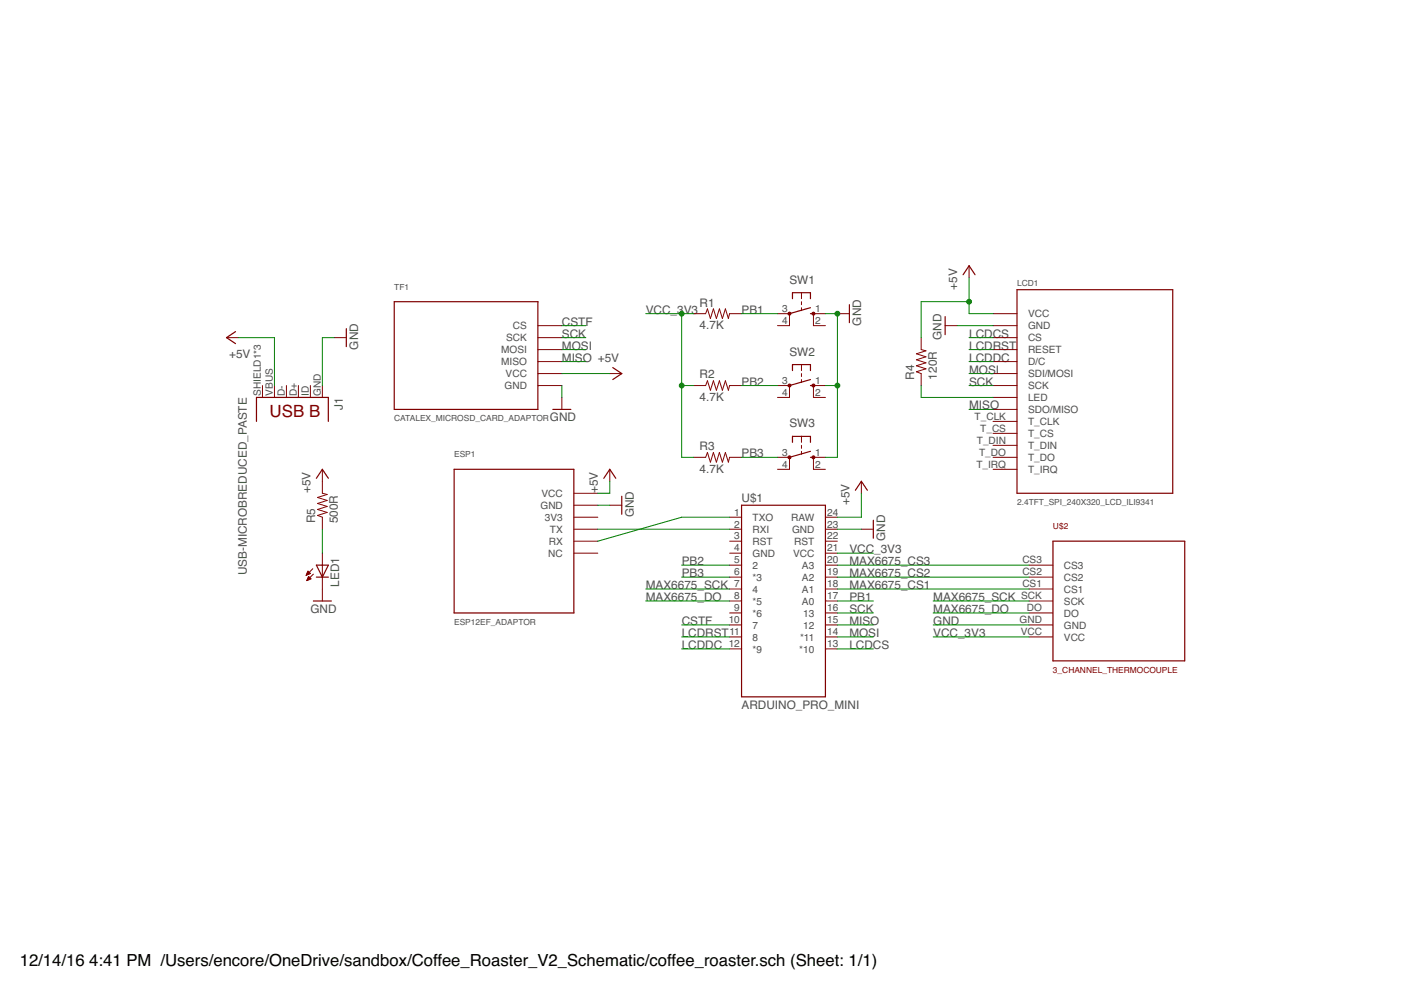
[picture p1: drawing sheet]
<?xml version="1.0" encoding="utf-8"?>
<!DOCTYPE eagle SYSTEM "eagle.dtd">
<eagle version="7.7.0">
<drawing>
<settings>
<setting alwaysvectorfont="no"/>
<setting verticaltext="up"/>
</settings>
<grid distance="0.1" unitdist="inch" unit="inch" style="lines" multiple="1" display="no" altdistance="0.01" altunitdist="inch" altunit="inch"/>
<schematic xreflabel="%F%N/%S.%C%R" xrefpart="/%S.%C%R">
<libraries>
<library name="coffee_roaster">
<symbols>
<symbol name="CATALEX_MICROSD_CARD_ADAPTOR">
<wire x1="0" y1="0" x2="30.48" y2="0" width="0.254" layer="94"/>
<wire x1="30.48" y1="0" x2="30.48" y2="22.86" width="0.254" layer="94"/>
<wire x1="30.48" y1="22.86" x2="0" y2="22.86" width="0.254" layer="94"/>
<wire x1="0" y1="22.86" x2="0" y2="0" width="0.254" layer="94"/>
<pin name="GND" x="35.56" y="5.08" visible="pin" length="middle" rot="R180"/>
<pin name="VCC" x="35.56" y="7.62" visible="pin" length="middle" rot="R180"/>
<pin name="MISO" x="35.56" y="10.16" visible="pin" length="middle" rot="R180"/>
<pin name="MOSI" x="35.56" y="12.7" visible="pin" length="middle" rot="R180"/>
<pin name="SCK" x="35.56" y="15.24" visible="pin" length="middle" rot="R180"/>
<pin name="CS" x="35.56" y="17.78" visible="pin" length="middle" rot="R180"/>
<text x="0" y="25.4" size="1.27" layer="95">&gt;NAME</text>
<text x="0" y="-2.54" size="1.27" layer="96">&gt;VALUE</text>
</symbol>
<symbol name="ARDUINO_PRO_MINI">
<wire x1="-7.62" y1="17.78" x2="-7.62" y2="-22.86" width="0.254" layer="94"/>
<wire x1="-7.62" y1="-22.86" x2="10.16" y2="-22.86" width="0.254" layer="94"/>
<wire x1="10.16" y1="-22.86" x2="10.16" y2="17.78" width="0.254" layer="94"/>
<wire x1="10.16" y1="17.78" x2="-7.62" y2="17.78" width="0.254" layer="94"/>
<text x="-7.62" y="18.542" size="1.778" layer="95">&gt;NAME</text>
<text x="-7.62" y="-25.4" size="1.778" layer="96">&gt;VALUE</text>
<pin name="2" x="-10.16" y="5.08" length="short"/>
<pin name="*3" x="-10.16" y="2.54" length="short"/>
<pin name="4" x="-10.16" y="0" length="short"/>
<pin name="*5" x="-10.16" y="-2.54" length="short"/>
<pin name="*6" x="-10.16" y="-5.08" length="short"/>
<pin name="7" x="-10.16" y="-7.62" length="short"/>
<pin name="8" x="-10.16" y="-10.16" length="short"/>
<pin name="*9" x="-10.16" y="-12.7" length="short"/>
<pin name="*10" x="12.7" y="-12.7" length="short" rot="R180"/>
<pin name="*11" x="12.7" y="-10.16" length="short" rot="R180"/>
<pin name="12" x="12.7" y="-7.62" length="short" rot="R180"/>
<pin name="13" x="12.7" y="-5.08" length="short" rot="R180"/>
<pin name="A0" x="12.7" y="-2.54" length="short" rot="R180"/>
<pin name="A1" x="12.7" y="0" length="short" rot="R180"/>
<pin name="A2" x="12.7" y="2.54" length="short" rot="R180"/>
<pin name="A3" x="12.7" y="5.08" length="short" rot="R180"/>
<pin name="GND" x="-10.16" y="7.62" length="short"/>
<pin name="GND@2" x="12.7" y="12.7" length="short" rot="R180"/>
<pin name="RAW" x="12.7" y="15.24" length="short" rot="R180"/>
<pin name="RST" x="-10.16" y="10.16" length="short"/>
<pin name="RST@2" x="12.7" y="10.16" length="short" rot="R180"/>
<pin name="RXI" x="-10.16" y="12.7" length="short"/>
<pin name="TXO" x="-10.16" y="15.24" length="short"/>
<pin name="VCC" x="12.7" y="7.62" length="short" rot="R180"/>
</symbol>
<symbol name="USB-MICROB">
<wire x1="2.54" y1="8.89" x2="-2.54" y2="8.89" width="0.254" layer="94"/>
<wire x1="-2.54" y1="8.89" x2="-2.54" y2="-6.35" width="0.254" layer="94"/>
<wire x1="-2.54" y1="-6.35" x2="2.54" y2="-6.35" width="0.254" layer="94"/>
<text x="1.524" y="-3.556" size="2.54" layer="94" rot="R90">USB B</text>
<pin name="D+" x="-5.08" y="2.54" visible="pad" length="short"/>
<pin name="D-" x="-5.08" y="0" visible="pad" length="short"/>
<pin name="VBUS" x="-5.08" y="-2.54" visible="pad" length="short"/>
<pin name="GND" x="-5.08" y="7.62" visible="pad" length="short"/>
<pin name="USBID" x="-5.08" y="5.08" visible="pad" length="short"/>
<pin name="SHIELD" x="-5.08" y="-5.08" visible="pad" length="short"/>
<text x="-2.54" y="10.16" size="1.778" layer="95">&gt;NAME</text>
<text x="-2.54" y="-10.16" size="1.778" layer="96">&gt;VALUE</text>
</symbol>
<symbol name="ESP12EF_ADAPTOR">
<wire x1="0" y1="0" x2="25.4" y2="0" width="0.254" layer="94"/>
<wire x1="25.4" y1="0" x2="25.4" y2="30.48" width="0.254" layer="94"/>
<wire x1="25.4" y1="30.48" x2="0" y2="30.48" width="0.254" layer="94"/>
<wire x1="0" y1="30.48" x2="0" y2="0" width="0.254" layer="94"/>
<pin name="NC" x="30.48" y="12.7" visible="pin" length="middle" rot="R180"/>
<pin name="RX" x="30.48" y="15.24" visible="pin" length="middle" rot="R180"/>
<pin name="TX" x="30.48" y="17.78" visible="pin" length="middle" rot="R180"/>
<pin name="3V3" x="30.48" y="20.32" visible="pin" length="middle" rot="R180"/>
<pin name="GND" x="30.48" y="22.86" visible="pin" length="middle" rot="R180"/>
<pin name="VCC" x="30.48" y="25.4" visible="pin" length="middle" rot="R180"/>
<text x="0" y="-2.54" size="1.27" layer="96">&gt;VALUE</text>
<text x="0" y="33.02" size="1.27" layer="95">&gt;NAME</text>
</symbol>
<symbol name="RESISTOR">
<wire x1="-2.54" y1="0" x2="-2.159" y2="1.016" width="0.1524" layer="94"/>
<wire x1="-2.159" y1="1.016" x2="-1.524" y2="-1.016" width="0.1524" layer="94"/>
<wire x1="-1.524" y1="-1.016" x2="-0.889" y2="1.016" width="0.1524" layer="94"/>
<wire x1="-0.889" y1="1.016" x2="-0.254" y2="-1.016" width="0.1524" layer="94"/>
<wire x1="-0.254" y1="-1.016" x2="0.381" y2="1.016" width="0.1524" layer="94"/>
<wire x1="0.381" y1="1.016" x2="1.016" y2="-1.016" width="0.1524" layer="94"/>
<wire x1="1.016" y1="-1.016" x2="1.651" y2="1.016" width="0.1524" layer="94"/>
<wire x1="1.651" y1="1.016" x2="2.286" y2="-1.016" width="0.1524" layer="94"/>
<wire x1="2.286" y1="-1.016" x2="2.54" y2="0" width="0.1524" layer="94"/>
<text x="-3.81" y="1.4986" size="1.778" layer="95">&gt;NAME</text>
<text x="-3.81" y="-3.302" size="1.778" layer="96">&gt;VALUE</text>
<pin name="2" x="5.08" y="0" visible="off" length="short" direction="pas" swaplevel="1" rot="R180"/>
<pin name="1" x="-5.08" y="0" visible="off" length="short" direction="pas" swaplevel="1"/>
</symbol>
<symbol name="LED">
<wire x1="1.27" y1="0" x2="0" y2="-2.54" width="0.254" layer="94"/>
<wire x1="0" y1="-2.54" x2="-1.27" y2="0" width="0.254" layer="94"/>
<wire x1="1.27" y1="-2.54" x2="0" y2="-2.54" width="0.254" layer="94"/>
<wire x1="0" y1="-2.54" x2="-1.27" y2="-2.54" width="0.254" layer="94"/>
<wire x1="1.27" y1="0" x2="0" y2="0" width="0.254" layer="94"/>
<wire x1="0" y1="0" x2="-1.27" y2="0" width="0.254" layer="94"/>
<wire x1="0" y1="0" x2="0" y2="-2.54" width="0.1524" layer="94"/>
<wire x1="-2.032" y1="-0.762" x2="-3.429" y2="-2.159" width="0.1524" layer="94"/>
<wire x1="-1.905" y1="-1.905" x2="-3.302" y2="-3.302" width="0.1524" layer="94"/>
<text x="3.556" y="-4.572" size="1.778" layer="95" rot="R90">&gt;NAME</text>
<text x="5.715" y="-4.572" size="1.778" layer="96" rot="R90">&gt;VALUE</text>
<pin name="C" x="0" y="-5.08" visible="off" length="short" direction="pas" rot="R90"/>
<pin name="A" x="0" y="2.54" visible="off" length="short" direction="pas" rot="R270"/>
<polygon width="0.1524" layer="94">
<vertex x="-3.429" y="-2.159"/>
<vertex x="-3.048" y="-1.27"/>
<vertex x="-2.54" y="-1.778"/>
</polygon>
<polygon width="0.1524" layer="94">
<vertex x="-3.302" y="-3.302"/>
<vertex x="-2.921" y="-2.413"/>
<vertex x="-2.413" y="-2.921"/>
</polygon>
</symbol>
<symbol name="2.4TFT_SPI_240X320_LCD_ILI9341">
<wire x1="-12.7" y1="10.16" x2="-12.7" y2="-33.02" width="0.254" layer="94"/>
<wire x1="-12.7" y1="-33.02" x2="20.32" y2="-33.02" width="0.254" layer="94"/>
<wire x1="20.32" y1="-33.02" x2="20.32" y2="10.16" width="0.254" layer="94"/>
<wire x1="20.32" y1="10.16" x2="-12.7" y2="10.16" width="0.254" layer="94"/>
<pin name="VCC" x="-17.78" y="5.08" visible="pin" length="middle"/>
<pin name="GND" x="-17.78" y="2.54" visible="pin" length="middle"/>
<pin name="CS" x="-17.78" y="0" visible="pin" length="middle"/>
<pin name="RESET" x="-17.78" y="-2.54" visible="pin" length="middle"/>
<pin name="D/C" x="-17.78" y="-5.08" visible="pin" length="middle"/>
<pin name="SDI/MOSI" x="-17.78" y="-7.62" visible="pin" length="middle"/>
<pin name="SCK" x="-17.78" y="-10.16" visible="pin" length="middle"/>
<pin name="LED" x="-17.78" y="-12.7" visible="pin" length="middle"/>
<pin name="SDO/MISO" x="-17.78" y="-15.24" visible="pin" length="middle"/>
<text x="-12.7" y="10.922" size="1.27" layer="95">&gt;NAME</text>
<text x="-12.7" y="-35.56" size="1.27" layer="96">&gt;VALUE</text>
<pin name="T_CLK" x="-17.78" y="-17.78" length="middle"/>
<pin name="T_CS" x="-17.78" y="-20.32" length="middle"/>
<pin name="T_DIN" x="-17.78" y="-22.86" length="middle"/>
<pin name="T_DO" x="-17.78" y="-25.4" length="middle"/>
<pin name="T_IRQ" x="-17.78" y="-27.94" length="middle"/>
</symbol>
<symbol name="3_CHANNEL_THERMOCOUPLE">
<wire x1="0" y1="-2.54" x2="27.94" y2="-2.54" width="0.254" layer="94"/>
<wire x1="27.94" y1="-2.54" x2="27.94" y2="22.86" width="0.254" layer="94"/>
<wire x1="27.94" y1="22.86" x2="0" y2="22.86" width="0.254" layer="94"/>
<wire x1="0" y1="22.86" x2="0" y2="-2.54" width="0.254" layer="94"/>
<pin name="VCC" x="-5.08" y="2.54" length="middle"/>
<pin name="GND" x="-5.08" y="5.08" length="middle"/>
<pin name="DO" x="-5.08" y="7.62" length="middle"/>
<pin name="SCK" x="-5.08" y="10.16" length="middle"/>
<pin name="CS1" x="-5.08" y="12.7" length="middle"/>
<pin name="CS2" x="-5.08" y="15.24" length="middle"/>
<pin name="CS3" x="-5.08" y="17.78" length="middle"/>
<text x="0" y="25.4" size="1.27" layer="94">&gt;NAME</text>
<text x="0" y="-5.08" size="1.27" layer="94">&gt;VALUE</text>
</symbol>
<symbol name="TS2">
<wire x1="1.905" y1="0" x2="2.54" y2="0" width="0.254" layer="94"/>
<wire x1="1.905" y1="4.445" x2="1.905" y2="3.175" width="0.254" layer="94"/>
<wire x1="-1.905" y1="4.445" x2="-1.905" y2="3.175" width="0.254" layer="94"/>
<wire x1="1.905" y1="4.445" x2="0" y2="4.445" width="0.254" layer="94"/>
<wire x1="0" y1="4.445" x2="-1.905" y2="4.445" width="0.254" layer="94"/>
<wire x1="0" y1="2.54" x2="0" y2="1.905" width="0.1524" layer="94"/>
<wire x1="0" y1="1.27" x2="0" y2="0.635" width="0.1524" layer="94"/>
<wire x1="0" y1="4.445" x2="0" y2="3.175" width="0.1524" layer="94"/>
<wire x1="2.54" y1="-2.54" x2="2.54" y2="0" width="0.1524" layer="94"/>
<wire x1="-2.54" y1="-2.54" x2="-2.54" y2="0" width="0.1524" layer="94"/>
<wire x1="-2.54" y1="0" x2="1.905" y2="1.27" width="0.254" layer="94"/>
<circle x="-2.54" y="0" radius="0.127" width="0.4064" layer="94"/>
<circle x="2.54" y="0" radius="0.127" width="0.4064" layer="94"/>
<text x="-2.54" y="6.35" size="1.778" layer="95">&gt;NAME</text>
<text x="3.175" y="3.81" size="1.778" layer="96">&gt;VALUE</text>
<pin name="P" x="-5.08" y="0" visible="pad" length="short" direction="pas" swaplevel="2"/>
<pin name="S" x="5.08" y="0" visible="pad" length="short" direction="pas" swaplevel="1" rot="R180"/>
<pin name="S1" x="5.08" y="-2.54" visible="pad" length="short" direction="pas" swaplevel="1" rot="R180"/>
<pin name="P1" x="-5.08" y="-2.54" visible="pad" length="short" direction="pas" swaplevel="2"/>
</symbol>
</symbols>
<devicesets>
<deviceset name="CATALEX_MICROSD_CARD_ADAPTOR" prefix="TF">
<gates>
<gate name="G$1" symbol="CATALEX_MICROSD_CARD_ADAPTOR" x="-25.4" y="-5.08"/>
</gates>
<devices>
<device name="" package="CATALEX_MICROSD_CARD_ADAPTOR">
<connects>
<connect gate="G$1" pin="CS" pad="CS"/>
<connect gate="G$1" pin="GND" pad="GND"/>
<connect gate="G$1" pin="MISO" pad="MISO"/>
<connect gate="G$1" pin="MOSI" pad="MOSI"/>
<connect gate="G$1" pin="SCK" pad="SCK"/>
<connect gate="G$1" pin="VCC" pad="VCC"/>
</connects>
<technologies>
<technology name=""/>
</technologies>
</device>
</devices>
</deviceset>
<deviceset name="ARDUINO_PRO_MINI">
<gates>
<gate name="G$1" symbol="ARDUINO_PRO_MINI" x="0" y="2.54"/>
</gates>
<devices>
<device name="" package="ARDUINO_PRO_MINI">
<connects>
<connect gate="G$1" pin="*10" pad="13"/>
<connect gate="G$1" pin="*11" pad="14"/>
<connect gate="G$1" pin="*3" pad="6"/>
<connect gate="G$1" pin="*5" pad="8"/>
<connect gate="G$1" pin="*6" pad="9"/>
<connect gate="G$1" pin="*9" pad="12"/>
<connect gate="G$1" pin="12" pad="15"/>
<connect gate="G$1" pin="13" pad="16"/>
<connect gate="G$1" pin="2" pad="5"/>
<connect gate="G$1" pin="4" pad="7"/>
<connect gate="G$1" pin="7" pad="10"/>
<connect gate="G$1" pin="8" pad="11"/>
<connect gate="G$1" pin="A0" pad="17"/>
<connect gate="G$1" pin="A1" pad="18"/>
<connect gate="G$1" pin="A2" pad="19"/>
<connect gate="G$1" pin="A3" pad="20"/>
<connect gate="G$1" pin="GND" pad="4"/>
<connect gate="G$1" pin="GND@2" pad="23"/>
<connect gate="G$1" pin="RAW" pad="24"/>
<connect gate="G$1" pin="RST" pad="3"/>
<connect gate="G$1" pin="RST@2" pad="22"/>
<connect gate="G$1" pin="RXI" pad="2"/>
<connect gate="G$1" pin="TXO" pad="1"/>
<connect gate="G$1" pin="VCC" pad="21"/>
</connects>
<technologies>
<technology name=""/>
</technologies>
</device>
</devices>
</deviceset>
<deviceset name="USB-MICROB" prefix="J">
<gates>
<gate name="G$1" symbol="USB-MICROB" x="0" y="0"/>
</gates>
<devices>
<device name="&quot;" package="USB-B-MICRO-SMD_V03">
<connects>
<connect gate="G$1" pin="D+" pad="D+"/>
<connect gate="G$1" pin="D-" pad="D-"/>
<connect gate="G$1" pin="GND" pad="GND"/>
<connect gate="G$1" pin="SHIELD" pad="SHIELD1 SHIELD2 SHIELD3"/>
<connect gate="G$1" pin="USBID" pad="ID"/>
<connect gate="G$1" pin="VBUS" pad="VBUS"/>
</connects>
<technologies>
<technology name="">
<attribute name="PROD_ID" value="CONN-11752" constant="no"/>
</technology>
</technologies>
</device>
<device name="REDUCED_PASTE" package="USB-B-MICRO-SMD_V03_RED_PASTE">
<connects>
<connect gate="G$1" pin="D+" pad="D+"/>
<connect gate="G$1" pin="D-" pad="D-"/>
<connect gate="G$1" pin="GND" pad="GND"/>
<connect gate="G$1" pin="SHIELD" pad="SHIELD1 SHIELD2 SHIELD3"/>
<connect gate="G$1" pin="USBID" pad="ID"/>
<connect gate="G$1" pin="VBUS" pad="VBUS"/>
</connects>
<technologies>
<technology name="">
<attribute name="PROD_ID" value="CONN-11752"/>
</technology>
</technologies>
</device>
</devices>
</deviceset>
<deviceset name="ESP12EF_ADAPTOR" prefix="ESP">
<gates>
<gate name="G$1" symbol="ESP12EF_ADAPTOR" x="-12.7" y="-15.24"/>
</gates>
<devices>
<device name="" package="ESP12EF_ADAPTOR">
<connects>
<connect gate="G$1" pin="3V3" pad="3V3"/>
<connect gate="G$1" pin="GND" pad="GND"/>
<connect gate="G$1" pin="NC" pad="NC"/>
<connect gate="G$1" pin="RX" pad="RX"/>
<connect gate="G$1" pin="TX" pad="TX"/>
<connect gate="G$1" pin="VCC" pad="VCC"/>
</connects>
<technologies>
<technology name=""/>
</technologies>
</device>
</devices>
</deviceset>
<deviceset name="10KOHM-1/10W-1%(0603)" prefix="R" uservalue="yes">
<gates>
<gate name="G$1" symbol="RESISTOR" x="0" y="0"/>
</gates>
<devices>
<device name="0603" package="0603-RES">
<connects>
<connect gate="G$1" pin="1" pad="1"/>
<connect gate="G$1" pin="2" pad="2"/>
</connects>
<technologies>
<technology name="">
<attribute name="PROD_ID" value="RES-00824"/>
<attribute name="VALUE" value="10K" constant="no"/>
</technology>
</technologies>
</device>
</devices>
</deviceset>
<deviceset name="LED" prefix="LED" uservalue="yes">
<gates>
<gate name="G$1" symbol="LED" x="0" y="0"/>
</gates>
<devices>
<device name="5MM" package="LED5MM">
<connects>
<connect gate="G$1" pin="A" pad="A"/>
<connect gate="G$1" pin="C" pad="K"/>
</connects>
<technologies>
<technology name=""/>
</technologies>
</device>
</devices>
</deviceset>
<deviceset name="2.4TFT_SPI_240X320_LCD_ILI9341" prefix="LCD">
<gates>
<gate name="G$1" symbol="2.4TFT_SPI_240X320_LCD_ILI9341" x="-2.54" y="12.7"/>
</gates>
<devices>
<device name="" package="2.4TFT_SPI_240X320_LCD_ILI9341">
<connects>
<connect gate="G$1" pin="CS" pad="CS"/>
<connect gate="G$1" pin="D/C" pad="D/C"/>
<connect gate="G$1" pin="GND" pad="GND"/>
<connect gate="G$1" pin="LED" pad="LED"/>
<connect gate="G$1" pin="RESET" pad="RESET"/>
<connect gate="G$1" pin="SCK" pad="SCK"/>
<connect gate="G$1" pin="SDI/MOSI" pad="SDI/MOSI"/>
<connect gate="G$1" pin="SDO/MISO" pad="SDO/MISO"/>
<connect gate="G$1" pin="T_CLK" pad="T_CLK"/>
<connect gate="G$1" pin="T_CS" pad="T_CS"/>
<connect gate="G$1" pin="T_DIN" pad="T_DIN"/>
<connect gate="G$1" pin="T_DO" pad="T_DO"/>
<connect gate="G$1" pin="T_IRQ" pad="T_IRQ"/>
<connect gate="G$1" pin="VCC" pad="VCC"/>
</connects>
<technologies>
<technology name=""/>
</technologies>
</device>
</devices>
</deviceset>
<deviceset name="3_CHANNEL_THERMOCOUPLE">
<gates>
<gate name="G$1" symbol="3_CHANNEL_THERMOCOUPLE" x="0" y="2.54"/>
</gates>
<devices>
<device name="" package="3_CHANNEL_THERMOCOUPLE">
<connects>
<connect gate="G$1" pin="CS1" pad="CS1"/>
<connect gate="G$1" pin="CS2" pad="CS2"/>
<connect gate="G$1" pin="CS3" pad="CS3"/>
<connect gate="G$1" pin="DO" pad="DO"/>
<connect gate="G$1" pin="GND" pad="GND"/>
<connect gate="G$1" pin="SCK" pad="SCK"/>
<connect gate="G$1" pin="VCC" pad="VCC"/>
</connects>
<technologies>
<technology name=""/>
</technologies>
</device>
</devices>
</deviceset>
<deviceset name="PUSHBUTTON" prefix="SW" uservalue="yes">
<gates>
<gate name="1" symbol="TS2" x="0" y="0"/>
</gates>
<devices>
<device name="" package="B3F-10XX">
<connects>
<connect gate="1" pin="P" pad="3"/>
<connect gate="1" pin="P1" pad="4"/>
<connect gate="1" pin="S" pad="1"/>
<connect gate="1" pin="S1" pad="2"/>
</connects>
<technologies>
<technology name=""/>
</technologies>
</device>
</devices>
</deviceset>
</devicesets>
</library>
<library name="supply1">
<symbols>
<symbol name="+5V">
<wire x1="1.27" y1="-1.905" x2="0" y2="0" width="0.254" layer="94"/>
<wire x1="0" y1="0" x2="-1.27" y2="-1.905" width="0.254" layer="94"/>
<text x="-2.54" y="-5.08" size="1.778" layer="96" rot="R90">&gt;VALUE</text>
<pin name="+5V" x="0" y="-2.54" visible="off" length="short" direction="sup" rot="R90"/>
</symbol>
<symbol name="GND">
<wire x1="-1.905" y1="0" x2="1.905" y2="0" width="0.254" layer="94"/>
<text x="-2.54" y="-2.54" size="1.778" layer="96">&gt;VALUE</text>
<pin name="GND" x="0" y="2.54" visible="off" length="short" direction="sup" rot="R270"/>
</symbol>
</symbols>
<devicesets>
<deviceset name="+5V" prefix="P+">
<gates>
<gate name="1" symbol="+5V" x="0" y="0"/>
</gates>
<devices>
<device name="">
<technologies>
<technology name=""/>
</technologies>
</device>
</devices>
</deviceset>
<deviceset name="GND" prefix="GND">
<gates>
<gate name="1" symbol="GND" x="0" y="0"/>
</gates>
<devices>
<device name="">
<technologies>
<technology name=""/>
</technologies>
</device>
</devices>
</deviceset>
</devicesets>
</library>
</libraries>
<attributes>
</attributes>
<variantdefs>
</variantdefs>
<classes>
<class number="0" name="default" width="0.3048" drill="0">
</class>
</classes>
<parts>
<part name="TF1" library="coffee_roaster" deviceset="CATALEX_MICROSD_CARD_ADAPTOR" device=""/>
<part name="U$1" library="coffee_roaster" deviceset="ARDUINO_PRO_MINI" device=""/>
<part name="J1" library="coffee_roaster" deviceset="USB-MICROB" device="REDUCED_PASTE"/>
<part name="P+1" library="supply1" deviceset="+5V" device=""/>
<part name="P+3" library="supply1" deviceset="+5V" device=""/>
<part name="GND1" library="supply1" deviceset="GND" device=""/>
<part name="GND2" library="supply1" deviceset="GND" device=""/>
<part name="GND3" library="supply1" deviceset="GND" device=""/>
<part name="GND4" library="supply1" deviceset="GND" device=""/>
<part name="P+7" library="supply1" deviceset="+5V" device=""/>
<part name="GND8" library="supply1" deviceset="GND" device=""/>
<part name="ESP1" library="coffee_roaster" deviceset="ESP12EF_ADAPTOR" device=""/>
<part name="R1" library="coffee_roaster" deviceset="10KOHM-1/10W-1%(0603)" device="0603" value="4.7K"/>
<part name="R2" library="coffee_roaster" deviceset="10KOHM-1/10W-1%(0603)" device="0603" value="4.7K"/>
<part name="R3" library="coffee_roaster" deviceset="10KOHM-1/10W-1%(0603)" device="0603" value="4.7K"/>
<part name="P+8" library="supply1" deviceset="+5V" device=""/>
<part name="GND9" library="supply1" deviceset="GND" device=""/>
<part name="P+9" library="supply1" deviceset="+5V" device=""/>
<part name="R4" library="coffee_roaster" deviceset="10KOHM-1/10W-1%(0603)" device="0603" value="120R"/>
<part name="LED1" library="coffee_roaster" deviceset="LED" device="5MM"/>
<part name="R5" library="coffee_roaster" deviceset="10KOHM-1/10W-1%(0603)" device="0603" value="500R"/>
<part name="P+4" library="supply1" deviceset="+5V" device=""/>
<part name="GND10" library="supply1" deviceset="GND" device=""/>
<part name="LCD1" library="coffee_roaster" deviceset="2.4TFT_SPI_240X320_LCD_ILI9341" device=""/>
<part name="U$2" library="coffee_roaster" deviceset="3_CHANNEL_THERMOCOUPLE" device=""/>
<part name="SW1" library="coffee_roaster" deviceset="PUSHBUTTON" device=""/>
<part name="SW2" library="coffee_roaster" deviceset="PUSHBUTTON" device=""/>
<part name="SW3" library="coffee_roaster" deviceset="PUSHBUTTON" device=""/>
</parts>
<sheets>
<sheet>
<plain>
</plain>
<instances>
<instance part="TF1" gate="G$1" x="-66.04" y="55.88"/>
<instance part="U$1" gate="G$1" x="15.24" y="17.78"/>
<instance part="J1" gate="G$1" x="-88.9" y="55.88" rot="R270"/>
<instance part="P+1" gate="1" x="-101.6" y="71.12" rot="R90"/>
<instance part="P+3" gate="1" x="55.88" y="86.36"/>
<instance part="GND1" gate="1" x="-76.2" y="71.12" rot="R90"/>
<instance part="GND2" gate="1" x="-17.78" y="35.56" rot="R90"/>
<instance part="GND3" gate="1" x="30.48" y="76.2" rot="R90"/>
<instance part="GND4" gate="1" x="50.8" y="73.66" rot="R270"/>
<instance part="P+7" gate="1" x="-17.78" y="63.5" rot="R270"/>
<instance part="GND8" gate="1" x="-30.48" y="55.88"/>
<instance part="ESP1" gate="G$1" x="-53.34" y="12.7"/>
<instance part="R1" gate="G$1" x="2.54" y="76.2"/>
<instance part="R2" gate="G$1" x="2.54" y="60.96"/>
<instance part="R3" gate="G$1" x="2.54" y="45.72"/>
<instance part="P+8" gate="1" x="33.02" y="40.64"/>
<instance part="GND9" gate="1" x="35.56" y="30.48" rot="R90"/>
<instance part="P+9" gate="1" x="-20.32" y="43.18"/>
<instance part="R4" gate="G$1" x="45.72" y="66.04" rot="R90"/>
<instance part="LED1" gate="G$1" x="-81.28" y="22.86"/>
<instance part="R5" gate="G$1" x="-81.28" y="35.56" rot="R90"/>
<instance part="P+4" gate="1" x="-81.28" y="43.18"/>
<instance part="GND10" gate="1" x="-81.28" y="15.24"/>
<instance part="LCD1" gate="G$1" x="78.74" y="71.12"/>
<instance part="U$2" gate="G$1" x="73.66" y="5.08"/>
<instance part="SW1" gate="1" x="20.32" y="76.2"/>
<instance part="SW2" gate="1" x="20.32" y="60.96"/>
<instance part="SW3" gate="1" x="20.32" y="45.72"/>
</instances>
<busses>
</busses>
<nets>
<net name="GND" class="0">
<segment>
<pinref part="J1" gate="G$1" pin="GND"/>
<pinref part="GND1" gate="1" pin="GND"/>
<wire x1="-81.28" y1="60.96" x2="-81.28" y2="71.12" width="0.1524" layer="91"/>
<wire x1="-81.28" y1="71.12" x2="-78.74" y2="71.12" width="0.1524" layer="91"/>
</segment>
<segment>
<pinref part="GND4" gate="1" pin="GND"/>
<wire x1="60.96" y1="73.66" x2="53.34" y2="73.66" width="0.1524" layer="91"/>
<pinref part="LCD1" gate="G$1" pin="GND"/>
</segment>
<segment>
<pinref part="TF1" gate="G$1" pin="GND"/>
<pinref part="GND8" gate="1" pin="GND"/>
<wire x1="-30.48" y1="60.96" x2="-30.48" y2="58.42" width="0.1524" layer="91"/>
</segment>
<segment>
<wire x1="25.4" y1="76.2" x2="27.94" y2="76.2" width="0.1524" layer="91"/>
<wire x1="25.4" y1="60.96" x2="27.94" y2="60.96" width="0.1524" layer="91"/>
<wire x1="27.94" y1="60.96" x2="27.94" y2="76.2" width="0.1524" layer="91"/>
<wire x1="27.94" y1="60.96" x2="27.94" y2="45.72" width="0.1524" layer="91"/>
<wire x1="27.94" y1="45.72" x2="25.4" y2="45.72" width="0.1524" layer="91"/>
<pinref part="GND3" gate="1" pin="GND"/>
<junction x="27.94" y="76.2"/>
<junction x="27.94" y="60.96"/>
<pinref part="SW1" gate="1" pin="S"/>
<pinref part="SW2" gate="1" pin="S"/>
<pinref part="SW3" gate="1" pin="S"/>
</segment>
<segment>
<pinref part="U$1" gate="G$1" pin="GND@2"/>
<pinref part="GND9" gate="1" pin="GND"/>
<wire x1="27.94" y1="30.48" x2="33.02" y2="30.48" width="0.1524" layer="91"/>
</segment>
<segment>
<pinref part="ESP1" gate="G$1" pin="GND"/>
<pinref part="GND2" gate="1" pin="GND"/>
<wire x1="-22.86" y1="35.56" x2="-20.32" y2="35.56" width="0.1524" layer="91"/>
</segment>
<segment>
<pinref part="LED1" gate="G$1" pin="C"/>
<pinref part="GND10" gate="1" pin="GND"/>
</segment>
<segment>
<pinref part="U$2" gate="G$1" pin="GND"/>
<wire x1="68.58" y1="10.16" x2="48.26" y2="10.16" width="0.1524" layer="91"/>
<label x="48.26" y="10.16" size="1.778" layer="95"/>
</segment>
</net>
<net name="+5V" class="0">
<segment>
<pinref part="J1" gate="G$1" pin="VBUS"/>
<wire x1="-91.44" y1="60.96" x2="-91.44" y2="71.12" width="0.1524" layer="91"/>
<pinref part="P+1" gate="1" pin="+5V"/>
<wire x1="-91.44" y1="71.12" x2="-99.06" y2="71.12" width="0.1524" layer="91"/>
</segment>
<segment>
<pinref part="P+3" gate="1" pin="+5V"/>
<wire x1="60.96" y1="76.2" x2="55.88" y2="76.2" width="0.1524" layer="91"/>
<wire x1="55.88" y1="76.2" x2="55.88" y2="78.74" width="0.1524" layer="91"/>
<pinref part="R4" gate="G$1" pin="2"/>
<wire x1="55.88" y1="78.74" x2="55.88" y2="83.82" width="0.1524" layer="91"/>
<wire x1="45.72" y1="71.12" x2="45.72" y2="78.74" width="0.1524" layer="91"/>
<wire x1="45.72" y1="78.74" x2="55.88" y2="78.74" width="0.1524" layer="91"/>
<junction x="55.88" y="78.74"/>
<pinref part="LCD1" gate="G$1" pin="VCC"/>
</segment>
<segment>
<pinref part="P+7" gate="1" pin="+5V"/>
<pinref part="TF1" gate="G$1" pin="VCC"/>
<wire x1="-20.32" y1="63.5" x2="-30.48" y2="63.5" width="0.1524" layer="91"/>
</segment>
<segment>
<pinref part="U$1" gate="G$1" pin="RAW"/>
<wire x1="27.94" y1="33.02" x2="33.02" y2="33.02" width="0.1524" layer="91"/>
<pinref part="P+8" gate="1" pin="+5V"/>
<wire x1="33.02" y1="33.02" x2="33.02" y2="38.1" width="0.1524" layer="91"/>
</segment>
<segment>
<pinref part="ESP1" gate="G$1" pin="VCC"/>
<wire x1="-22.86" y1="38.1" x2="-20.32" y2="38.1" width="0.1524" layer="91"/>
<pinref part="P+9" gate="1" pin="+5V"/>
<wire x1="-20.32" y1="38.1" x2="-20.32" y2="40.64" width="0.1524" layer="91"/>
</segment>
<segment>
<pinref part="R5" gate="G$1" pin="2"/>
<pinref part="P+4" gate="1" pin="+5V"/>
</segment>
</net>
<net name="LCDCS" class="0">
<segment>
<wire x1="60.96" y1="71.12" x2="55.88" y2="71.12" width="0.1524" layer="91"/>
<label x="55.88" y="71.12" size="1.778" layer="95"/>
<pinref part="LCD1" gate="G$1" pin="CS"/>
</segment>
<segment>
<pinref part="U$1" gate="G$1" pin="*10"/>
<wire x1="27.94" y1="5.08" x2="35.56" y2="5.08" width="0.1524" layer="91"/>
<label x="30.48" y="5.08" size="1.778" layer="95"/>
</segment>
</net>
<net name="CSTF" class="0">
<segment>
<pinref part="TF1" gate="G$1" pin="CS"/>
<wire x1="-30.48" y1="73.66" x2="-25.4" y2="73.66" width="0.1524" layer="91"/>
<label x="-30.48" y="73.66" size="1.778" layer="95"/>
</segment>
<segment>
<pinref part="U$1" gate="G$1" pin="7"/>
<wire x1="5.08" y1="10.16" x2="-5.08" y2="10.16" width="0.1524" layer="91"/>
<label x="-5.08" y="10.16" size="1.778" layer="95"/>
</segment>
</net>
<net name="MISO" class="0">
<segment>
<wire x1="60.96" y1="55.88" x2="55.88" y2="55.88" width="0.1524" layer="91"/>
<label x="55.88" y="55.88" size="1.778" layer="95"/>
<pinref part="LCD1" gate="G$1" pin="SDO/MISO"/>
</segment>
<segment>
<pinref part="TF1" gate="G$1" pin="MISO"/>
<wire x1="-25.4" y1="66.04" x2="-30.48" y2="66.04" width="0.1524" layer="91"/>
<label x="-30.48" y="66.04" size="1.778" layer="95"/>
</segment>
<segment>
<pinref part="U$1" gate="G$1" pin="12"/>
<wire x1="27.94" y1="10.16" x2="35.56" y2="10.16" width="0.1524" layer="91"/>
<label x="30.48" y="10.16" size="1.778" layer="95"/>
</segment>
</net>
<net name="SCK" class="0">
<segment>
<wire x1="60.96" y1="60.96" x2="55.88" y2="60.96" width="0.1524" layer="91"/>
<label x="55.88" y="60.96" size="1.778" layer="95"/>
<pinref part="LCD1" gate="G$1" pin="SCK"/>
</segment>
<segment>
<pinref part="TF1" gate="G$1" pin="SCK"/>
<wire x1="-30.48" y1="71.12" x2="-25.4" y2="71.12" width="0.1524" layer="91"/>
<label x="-30.48" y="71.12" size="1.778" layer="95"/>
</segment>
<segment>
<pinref part="U$1" gate="G$1" pin="13"/>
<wire x1="27.94" y1="12.7" x2="35.56" y2="12.7" width="0.1524" layer="91"/>
<label x="30.48" y="12.7" size="1.778" layer="95"/>
</segment>
</net>
<net name="MAX6675_CS1" class="0">
<segment>
<pinref part="U$1" gate="G$1" pin="A1"/>
<label x="30.48" y="17.78" size="1.778" layer="95"/>
<pinref part="U$2" gate="G$1" pin="CS1"/>
<wire x1="68.58" y1="17.78" x2="27.94" y2="17.78" width="0.1524" layer="91"/>
</segment>
</net>
<net name="MAX6675_CS2" class="0">
<segment>
<pinref part="U$1" gate="G$1" pin="A2"/>
<label x="30.48" y="20.32" size="1.778" layer="95"/>
<pinref part="U$2" gate="G$1" pin="CS2"/>
<wire x1="27.94" y1="20.32" x2="68.58" y2="20.32" width="0.1524" layer="91"/>
</segment>
</net>
<net name="MAX6675_CS3" class="0">
<segment>
<pinref part="U$1" gate="G$1" pin="A3"/>
<label x="30.48" y="22.86" size="1.778" layer="95"/>
<pinref part="U$2" gate="G$1" pin="CS3"/>
<wire x1="27.94" y1="22.86" x2="68.58" y2="22.86" width="0.1524" layer="91"/>
</segment>
</net>
<net name="MOSI" class="0">
<segment>
<pinref part="TF1" gate="G$1" pin="MOSI"/>
<wire x1="-30.48" y1="68.58" x2="-25.4" y2="68.58" width="0.1524" layer="91"/>
<label x="-30.48" y="68.58" size="1.778" layer="95"/>
</segment>
<segment>
<wire x1="60.96" y1="63.5" x2="55.88" y2="63.5" width="0.1524" layer="91"/>
<label x="55.88" y="63.5" size="1.778" layer="95"/>
<pinref part="LCD1" gate="G$1" pin="SDI/MOSI"/>
</segment>
<segment>
<pinref part="U$1" gate="G$1" pin="*11"/>
<wire x1="27.94" y1="7.62" x2="35.56" y2="7.62" width="0.1524" layer="91"/>
<label x="30.48" y="7.62" size="1.778" layer="95"/>
</segment>
</net>
<net name="PB1" class="0">
<segment>
<pinref part="R1" gate="G$1" pin="2"/>
<wire x1="7.62" y1="76.2" x2="15.24" y2="76.2" width="0.1524" layer="91"/>
<label x="7.62" y="76.2" size="1.778" layer="95"/>
<pinref part="SW1" gate="1" pin="P"/>
</segment>
<segment>
<pinref part="U$1" gate="G$1" pin="A0"/>
<wire x1="27.94" y1="15.24" x2="35.56" y2="15.24" width="0.1524" layer="91"/>
<label x="30.48" y="15.24" size="1.778" layer="95"/>
</segment>
</net>
<net name="PB2" class="0">
<segment>
<pinref part="R2" gate="G$1" pin="2"/>
<wire x1="7.62" y1="60.96" x2="15.24" y2="60.96" width="0.1524" layer="91"/>
<label x="7.62" y="60.96" size="1.778" layer="95"/>
<pinref part="SW2" gate="1" pin="P"/>
</segment>
<segment>
<pinref part="U$1" gate="G$1" pin="2"/>
<wire x1="5.08" y1="22.86" x2="-5.08" y2="22.86" width="0.1524" layer="91"/>
<label x="-5.08" y="22.86" size="1.778" layer="95"/>
</segment>
</net>
<net name="PB3" class="0">
<segment>
<pinref part="R3" gate="G$1" pin="2"/>
<wire x1="7.62" y1="45.72" x2="15.24" y2="45.72" width="0.1524" layer="91"/>
<label x="7.62" y="45.72" size="1.778" layer="95"/>
<pinref part="SW3" gate="1" pin="P"/>
</segment>
<segment>
<pinref part="U$1" gate="G$1" pin="*3"/>
<wire x1="5.08" y1="20.32" x2="-5.08" y2="20.32" width="0.1524" layer="91"/>
<label x="-5.08" y="20.32" size="1.778" layer="95"/>
</segment>
</net>
<net name="MAX6675_DO" class="0">
<segment>
<pinref part="U$1" gate="G$1" pin="*5"/>
<wire x1="5.08" y1="15.24" x2="-12.7" y2="15.24" width="0.1524" layer="91"/>
<label x="-12.7" y="15.24" size="1.778" layer="95"/>
</segment>
<segment>
<pinref part="U$2" gate="G$1" pin="DO"/>
<wire x1="68.58" y1="12.7" x2="48.26" y2="12.7" width="0.1524" layer="91"/>
<label x="48.26" y="12.7" size="1.778" layer="95"/>
</segment>
</net>
<net name="MAX6675_SCK" class="0">
<segment>
<pinref part="U$1" gate="G$1" pin="4"/>
<wire x1="5.08" y1="17.78" x2="-12.7" y2="17.78" width="0.1524" layer="91"/>
<label x="-12.7" y="17.78" size="1.778" layer="95"/>
</segment>
<segment>
<pinref part="U$2" gate="G$1" pin="SCK"/>
<wire x1="68.58" y1="15.24" x2="48.26" y2="15.24" width="0.1524" layer="91"/>
<label x="48.26" y="15.24" size="1.778" layer="95"/>
</segment>
</net>
<net name="LCDRST" class="0">
<segment>
<wire x1="60.96" y1="68.58" x2="55.88" y2="68.58" width="0.1524" layer="91"/>
<label x="55.88" y="68.58" size="1.778" layer="95"/>
<pinref part="LCD1" gate="G$1" pin="RESET"/>
</segment>
<segment>
<pinref part="U$1" gate="G$1" pin="8"/>
<wire x1="5.08" y1="7.62" x2="-5.08" y2="7.62" width="0.1524" layer="91"/>
<label x="-5.08" y="7.62" size="1.778" layer="95"/>
</segment>
</net>
<net name="LCDDC" class="0">
<segment>
<wire x1="60.96" y1="66.04" x2="55.88" y2="66.04" width="0.1524" layer="91"/>
<label x="55.88" y="66.04" size="1.778" layer="95"/>
<pinref part="LCD1" gate="G$1" pin="D/C"/>
</segment>
<segment>
<pinref part="U$1" gate="G$1" pin="*9"/>
<wire x1="5.08" y1="5.08" x2="-5.08" y2="5.08" width="0.1524" layer="91"/>
<label x="-5.08" y="5.08" size="1.778" layer="95"/>
</segment>
</net>
<net name="N$18" class="0">
<segment>
<pinref part="U$1" gate="G$1" pin="RXI"/>
<pinref part="ESP1" gate="G$1" pin="TX"/>
<wire x1="5.08" y1="30.48" x2="-22.86" y2="30.48" width="0.1524" layer="91"/>
</segment>
</net>
<net name="N$5" class="0">
<segment>
<pinref part="ESP1" gate="G$1" pin="RX"/>
<wire x1="-22.86" y1="27.94" x2="-5.08" y2="33.02" width="0.1524" layer="91"/>
<pinref part="U$1" gate="G$1" pin="TXO"/>
<wire x1="-5.08" y1="33.02" x2="5.08" y2="33.02" width="0.1524" layer="91"/>
</segment>
</net>
<net name="N$1" class="0">
<segment>
<wire x1="60.96" y1="58.42" x2="45.72" y2="58.42" width="0.1524" layer="91"/>
<pinref part="R4" gate="G$1" pin="1"/>
<wire x1="45.72" y1="58.42" x2="45.72" y2="60.96" width="0.1524" layer="91"/>
<pinref part="LCD1" gate="G$1" pin="LED"/>
</segment>
</net>
<net name="VCC_3V3" class="0">
<segment>
<pinref part="U$1" gate="G$1" pin="VCC"/>
<wire x1="27.94" y1="25.4" x2="35.56" y2="25.4" width="0.1524" layer="91"/>
<label x="30.48" y="25.4" size="1.778" layer="95"/>
</segment>
<segment>
<pinref part="R1" gate="G$1" pin="1"/>
<wire x1="-2.54" y1="76.2" x2="-5.08" y2="76.2" width="0.1524" layer="91"/>
<pinref part="R2" gate="G$1" pin="1"/>
<wire x1="-2.54" y1="60.96" x2="-5.08" y2="60.96" width="0.1524" layer="91"/>
<wire x1="-5.08" y1="60.96" x2="-5.08" y2="76.2" width="0.1524" layer="91"/>
<pinref part="R3" gate="G$1" pin="1"/>
<wire x1="-2.54" y1="45.72" x2="-5.08" y2="45.72" width="0.1524" layer="91"/>
<wire x1="-5.08" y1="45.72" x2="-5.08" y2="60.96" width="0.1524" layer="91"/>
<junction x="-5.08" y="60.96"/>
<junction x="-5.08" y="76.2"/>
<wire x1="-5.08" y1="76.2" x2="-12.7" y2="76.2" width="0.1524" layer="91"/>
<label x="-12.7" y="76.2" size="1.778" layer="95"/>
</segment>
<segment>
<pinref part="U$2" gate="G$1" pin="VCC"/>
<wire x1="68.58" y1="7.62" x2="48.26" y2="7.62" width="0.1524" layer="91"/>
<label x="48.26" y="7.62" size="1.778" layer="95"/>
</segment>
</net>
<net name="N$3" class="0">
<segment>
<pinref part="LED1" gate="G$1" pin="A"/>
<pinref part="R5" gate="G$1" pin="1"/>
<wire x1="-81.28" y1="25.4" x2="-81.28" y2="30.48" width="0.1524" layer="91"/>
</segment>
</net>
</nets>
</sheet>
</sheets>
<errors>
<approved hash="104,1,-106.68,66.04,IC1,VCC,VCC_3V3,,,"/>
<approved hash="104,1,-106.68,40.64,IC2,VCC,VCC_3V3,,,"/>
<approved hash="104,1,-106.68,15.24,IC3,VCC,VCC_3V3,,,"/>
<approved hash="113,1,-150.537,66.2347,J2,,,,,"/>
<approved hash="113,1,-25.4,-0.389466,SW1,,,,,"/>
<approved hash="113,1,-25.4,-15.6295,SW2,,,,,"/>
<approved hash="113,1,-25.4,-30.8695,SW3,,,,,"/>
</errors>
</schematic>
</drawing>
</eagle>
